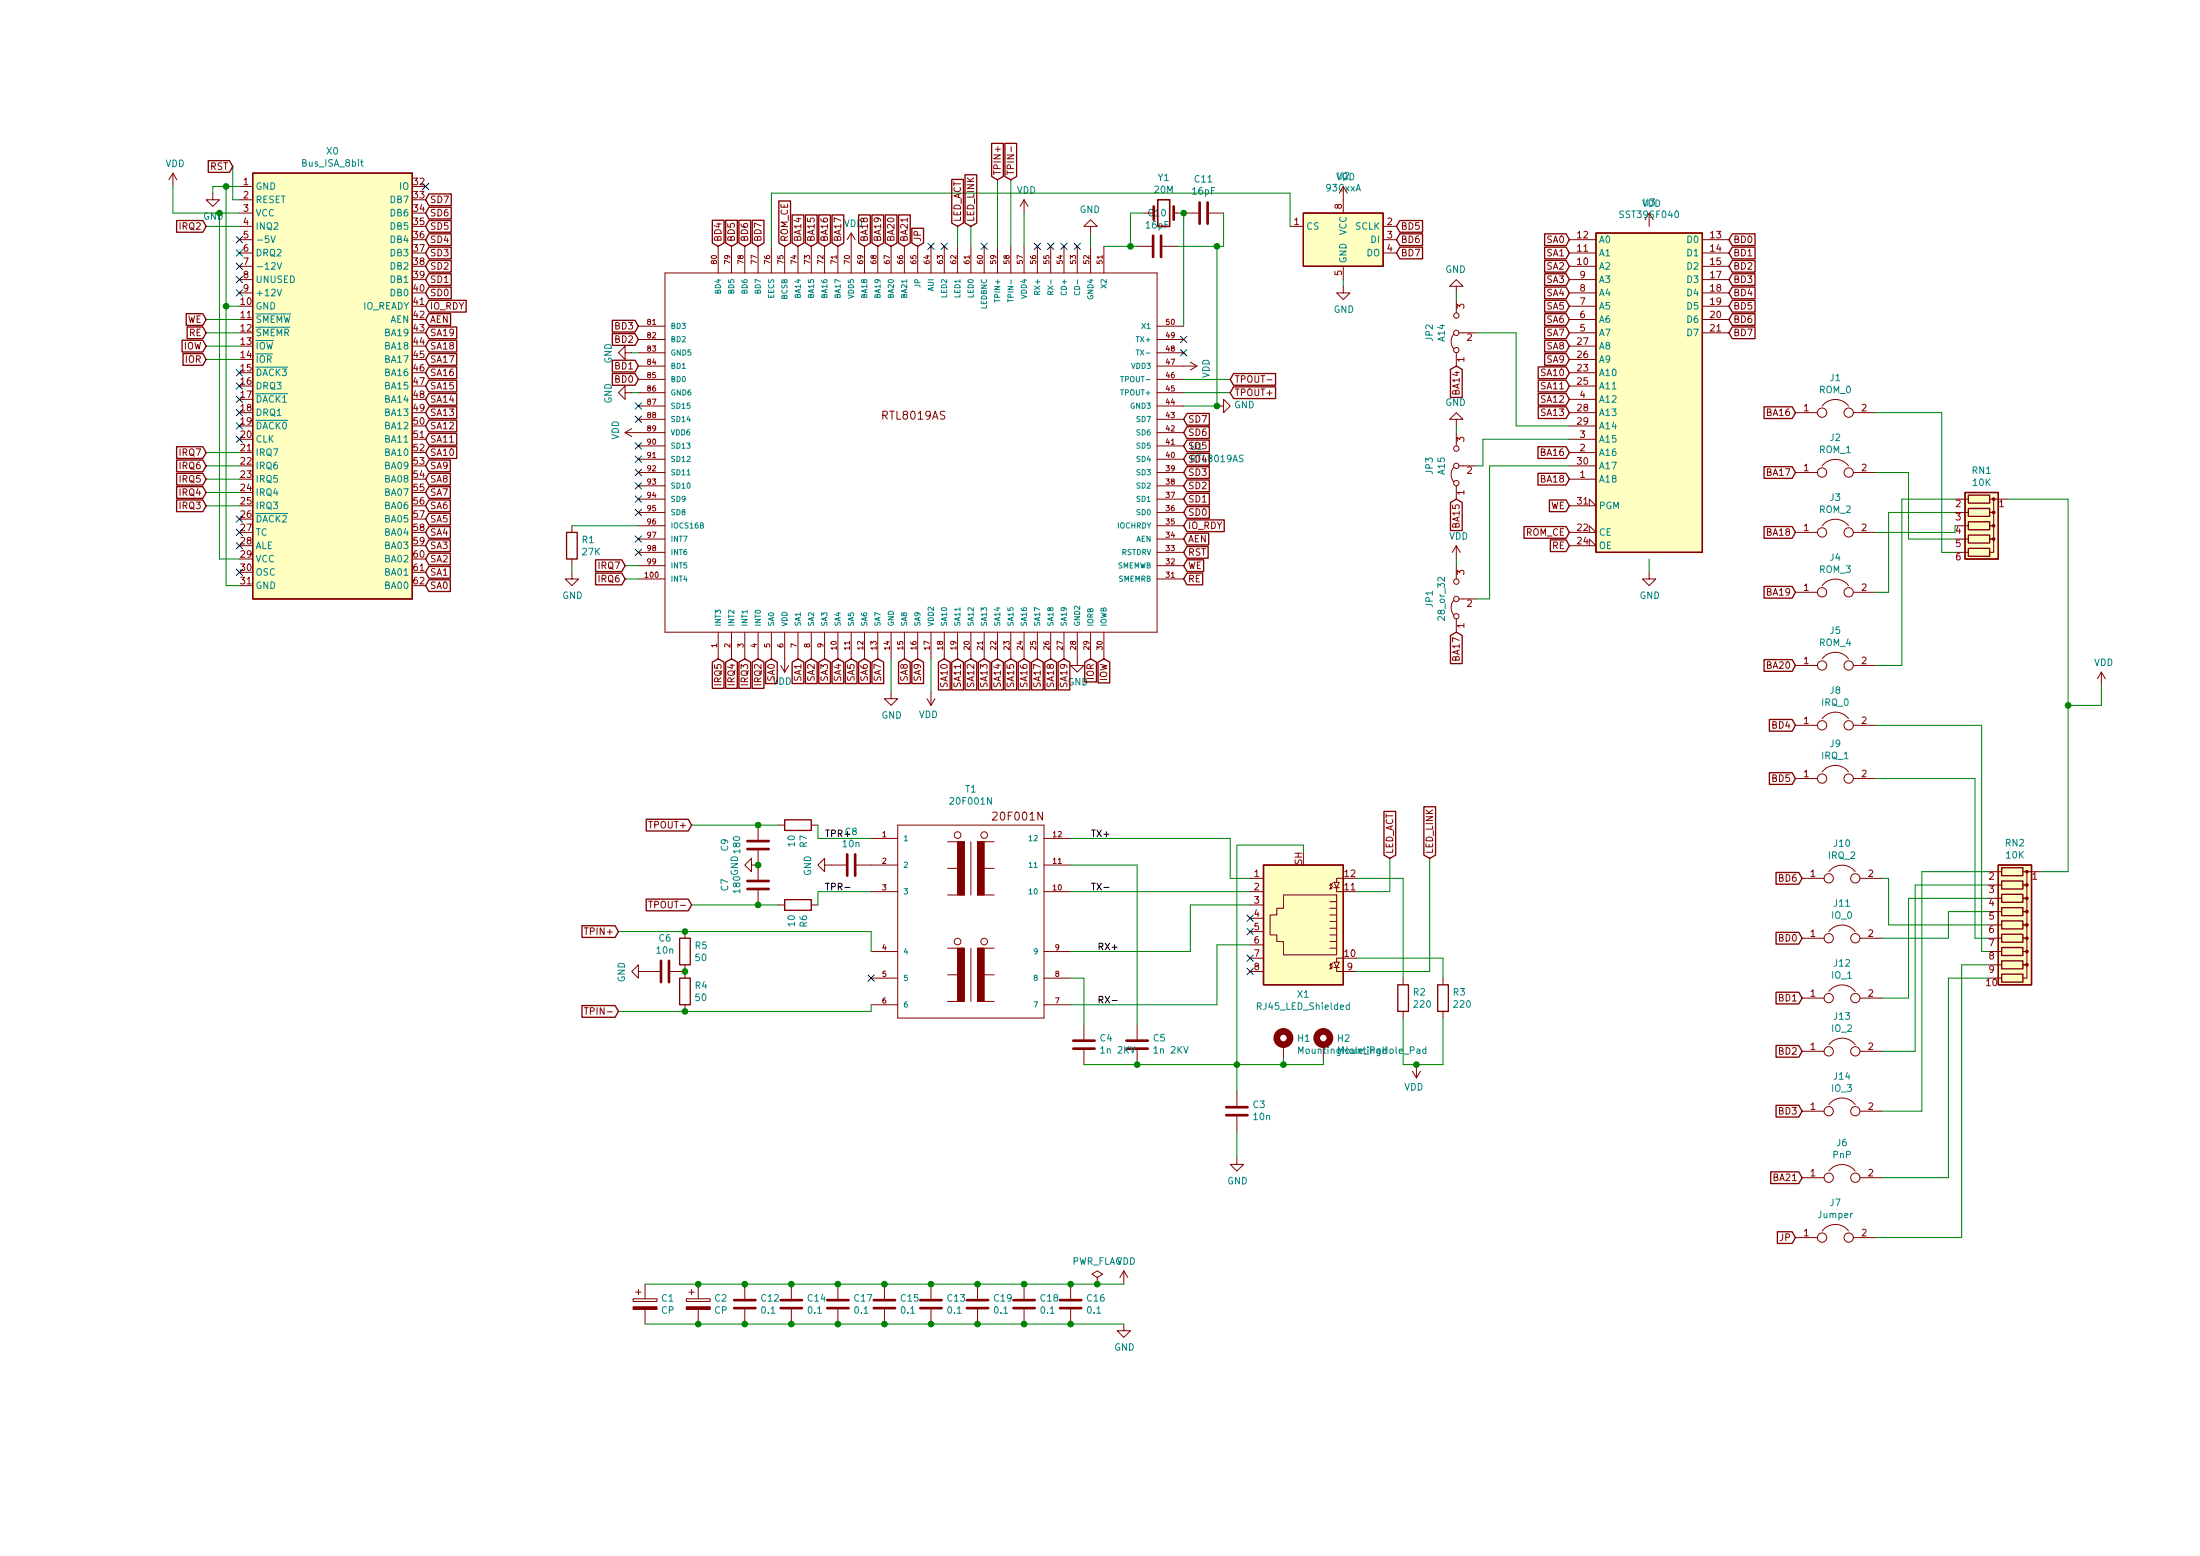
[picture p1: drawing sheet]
EESchema Schematic File Version 4
LIBS:RTL8019-cache
EELAYER 30 0
EELAYER END
$Descr A3 16535 11693
encoding utf-8
Sheet 1 1
Title ""
Date ""
Rev ""
Comp ""
Comment1 ""
Comment2 ""
Comment3 ""
Comment4 ""
$EndDescr
$Comp
L Memory_Flash:SST39SF040 U3
U 1 1
P 12400 3000
F 0 "U3" H 12400 4481 50  0000 C CNN
F 1 "SST39SF040" H 12400 4390 50  0000 C CNN
F 2 "Package_DIP:DIP-32_W15.24mm_Socket" H 12400 3300 50  0001 C CNN
F 3 "http://ww1.microchip.com/downloads/en/DeviceDoc/25022B.pdf" H 12400 3300 50  0001 C CNN
	1    12400 3000
	1    0    0    -1  
$EndComp
$Comp
L rtl8019as:RTL8019AS U1
U 1 1
P 6800 3450
F 0 "U1" H 8944 3546 50  0000 L CNN
F 1 "RTL8019AS" H 8944 3455 50  0000 L CNN
F 2 "Package_QFP:PQFP-100_14x20mm_P0.65mm" H 6800 3450 50  0001 C CNN
F 3 "" H 6800 3450 50  0001 C CNN
	1    6800 3450
	1    0    0    -1  
$EndComp
$Comp
L power:VDD #PWR0101
U 1 1
P 1300 1400
F 0 "#PWR0101" H 1300 1250 50  0001 C CNN
F 1 "VDD" H 1317 1573 50  0000 C CNN
F 2 "" H 1300 1400 50  0001 C CNN
F 3 "" H 1300 1400 50  0001 C CNN
	1    1300 1400
	1    0    0    -1  
$EndComp
Wire Wire Line
	1300 1400 1300 1600
Wire Wire Line
	1300 1600 1650 1600
$Comp
L power:GND #PWR0102
U 1 1
P 1600 1450
F 0 "#PWR0102" H 1600 1200 50  0001 C CNN
F 1 "GND" H 1605 1277 50  0000 C CNN
F 2 "" H 1600 1450 50  0001 C CNN
F 3 "" H 1600 1450 50  0001 C CNN
	1    1600 1450
	1    0    0    -1  
$EndComp
Text GLabel 3200 4300 2    50   Input ~ 0
SA1
Text GLabel 3200 4400 2    50   Input ~ 0
SA0
Text GLabel 3200 4200 2    50   Input ~ 0
SA2
Text GLabel 3200 4100 2    50   Input ~ 0
SA3
Text GLabel 3200 4000 2    50   Input ~ 0
SA4
Text GLabel 3200 3900 2    50   Input ~ 0
SA5
Text GLabel 3200 3800 2    50   Input ~ 0
SA6
Text GLabel 3200 3700 2    50   Input ~ 0
SA7
Text GLabel 3200 3600 2    50   Input ~ 0
SA8
Text GLabel 3200 3500 2    50   Input ~ 0
SA9
Text GLabel 3200 3400 2    50   Input ~ 0
SA10
Text GLabel 3200 3300 2    50   Input ~ 0
SA11
Text GLabel 3200 3200 2    50   Input ~ 0
SA12
Text GLabel 3200 3100 2    50   Input ~ 0
SA13
Text GLabel 3200 3000 2    50   Input ~ 0
SA14
Text GLabel 3200 2900 2    50   Input ~ 0
SA15
Text GLabel 3200 2800 2    50   Input ~ 0
SA16
Text GLabel 3200 2700 2    50   Input ~ 0
SA17
Text GLabel 3200 2600 2    50   Input ~ 0
SA18
Text GLabel 3200 2500 2    50   Input ~ 0
SA19
Text GLabel 5800 4950 3    50   Input ~ 0
SA0
Text GLabel 6800 4950 3    50   Input ~ 0
SA8
Text GLabel 6900 4950 3    50   Input ~ 0
SA9
Text GLabel 7100 4950 3    50   Input ~ 0
SA10
Text GLabel 7200 4950 3    50   Input ~ 0
SA11
Text GLabel 7300 4950 3    50   Input ~ 0
SA12
Text GLabel 7400 4950 3    50   Input ~ 0
SA13
Text GLabel 7500 4950 3    50   Input ~ 0
SA14
Text GLabel 7600 4950 3    50   Input ~ 0
SA15
Text GLabel 7700 4950 3    50   Input ~ 0
SA16
Text GLabel 7800 4950 3    50   Input ~ 0
SA17
Text GLabel 7900 4950 3    50   Input ~ 0
SA18
Text GLabel 8000 4950 3    50   Input ~ 0
SA19
Text GLabel 6600 4950 3    50   Input ~ 0
SA7
Text GLabel 6500 4950 3    50   Input ~ 0
SA6
Text GLabel 6400 4950 3    50   Input ~ 0
SA5
Text GLabel 6300 4950 3    50   Input ~ 0
SA4
Text GLabel 6200 4950 3    50   Input ~ 0
SA3
Text GLabel 6100 4950 3    50   Input ~ 0
SA2
Text GLabel 6000 4950 3    50   Input ~ 0
SA1
$Comp
L power:GND #PWR0103
U 1 1
P 6700 5200
F 0 "#PWR0103" H 6700 4950 50  0001 C CNN
F 1 "GND" H 6705 5027 50  0000 C CNN
F 2 "" H 6700 5200 50  0001 C CNN
F 3 "" H 6700 5200 50  0001 C CNN
	1    6700 5200
	1    0    0    -1  
$EndComp
$Comp
L power:VDD #PWR0104
U 1 1
P 7000 5200
F 0 "#PWR0104" H 7000 5050 50  0001 C CNN
F 1 "VDD" H 7018 5373 50  0000 C CNN
F 2 "" H 7000 5200 50  0001 C CNN
F 3 "" H 7000 5200 50  0001 C CNN
	1    7000 5200
	-1   0    0    1   
$EndComp
Text GLabel 11800 1900 0    50   Input ~ 0
SA1
Text GLabel 11800 1800 0    50   Input ~ 0
SA0
Text GLabel 11800 2000 0    50   Input ~ 0
SA2
Text GLabel 11800 2100 0    50   Input ~ 0
SA3
Text GLabel 11800 2200 0    50   Input ~ 0
SA4
Text GLabel 11800 2300 0    50   Input ~ 0
SA5
Text GLabel 11800 2400 0    50   Input ~ 0
SA6
Text GLabel 11800 2500 0    50   Input ~ 0
SA7
Text GLabel 11800 2600 0    50   Input ~ 0
SA8
Text GLabel 11800 2700 0    50   Input ~ 0
SA9
Text GLabel 11800 2800 0    50   Input ~ 0
SA10
Text GLabel 11800 2900 0    50   Input ~ 0
SA11
Text GLabel 11800 3000 0    50   Input ~ 0
SA12
Text GLabel 11800 3100 0    50   Input ~ 0
SA13
Text GLabel 10950 2750 3    50   Input ~ 0
BA14
Text GLabel 10950 3750 3    50   Input ~ 0
BA15
Text GLabel 10950 4750 3    50   Input ~ 0
BA17
Text GLabel 11800 3400 0    50   Input ~ 0
BA16
Text GLabel 11800 3600 0    50   Input ~ 0
BA18
Text GLabel 6000 1850 1    50   Input ~ 0
BA14
Text GLabel 6100 1850 1    50   Input ~ 0
BA15
Text GLabel 6300 1850 1    50   Input ~ 0
BA17
Text GLabel 6200 1850 1    50   Input ~ 0
BA16
Text GLabel 6500 1850 1    50   Input ~ 0
BA18
Text GLabel 13000 1800 2    50   Input ~ 0
BD0
Text GLabel 13000 1900 2    50   Input ~ 0
BD1
Text GLabel 13000 2000 2    50   Input ~ 0
BD2
Text GLabel 13000 2100 2    50   Input ~ 0
BD3
Text GLabel 13000 2200 2    50   Input ~ 0
BD4
Text GLabel 13000 2300 2    50   Input ~ 0
BD5
Text GLabel 13000 2400 2    50   Input ~ 0
BD6
Text GLabel 13000 2500 2    50   Input ~ 0
BD7
Text GLabel 1550 2400 0    50   Input ~ 0
WE
Text GLabel 1550 2500 0    50   Input ~ 0
RE
Text GLabel 3200 2200 2    50   Input ~ 0
SD0
Text GLabel 3200 2100 2    50   Input ~ 0
SD1
Text GLabel 3200 2000 2    50   Input ~ 0
SD2
Text GLabel 3200 1900 2    50   Input ~ 0
SD3
Text GLabel 3200 1800 2    50   Input ~ 0
SD4
Text GLabel 3200 1700 2    50   Input ~ 0
SD5
Text GLabel 3200 1600 2    50   Input ~ 0
SD6
Text GLabel 3200 1500 2    50   Input ~ 0
SD7
Text GLabel 8900 3850 2    50   Input ~ 0
SD0
Text GLabel 8900 3750 2    50   Input ~ 0
SD1
Text GLabel 8900 3650 2    50   Input ~ 0
SD2
Text GLabel 8900 3550 2    50   Input ~ 0
SD3
Text GLabel 8900 3450 2    50   Input ~ 0
SD4
Text GLabel 8900 3350 2    50   Input ~ 0
SD5
Text GLabel 8900 3250 2    50   Input ~ 0
SD6
Text GLabel 8900 3150 2    50   Input ~ 0
SD7
Text GLabel 3200 2400 2    50   Input ~ 0
AEN
Text GLabel 3200 2300 2    50   Input ~ 0
IO_RDY
Text GLabel 8900 4050 2    50   Input ~ 0
AEN
Text GLabel 8900 3950 2    50   Input ~ 0
IO_RDY
Text GLabel 11800 3800 0    50   Input ~ 0
WE
Text GLabel 11800 4100 0    50   Input ~ 0
RE
Text GLabel 8900 4250 2    50   Input ~ 0
WE
Text GLabel 8900 4350 2    50   Input ~ 0
RE
Text GLabel 11800 4000 0    50   Input ~ 0
ROM_CE
Text GLabel 5900 1850 1    50   Input ~ 0
ROM_CE
Wire Wire Line
	5800 1850 5800 1450
Wire Wire Line
	6700 4950 6700 5200
Wire Wire Line
	7000 4950 7000 5200
$Comp
L power:GND #PWR0105
U 1 1
P 10100 2150
F 0 "#PWR0105" H 10100 1900 50  0001 C CNN
F 1 "GND" H 10105 1977 50  0000 C CNN
F 2 "" H 10100 2150 50  0001 C CNN
F 3 "" H 10100 2150 50  0001 C CNN
	1    10100 2150
	1    0    0    -1  
$EndComp
$Comp
L power:GND #PWR0106
U 1 1
P 9150 3050
F 0 "#PWR0106" H 9150 2800 50  0001 C CNN
F 1 "GND" V 9155 2922 50  0000 R CNN
F 2 "" H 9150 3050 50  0001 C CNN
F 3 "" H 9150 3050 50  0001 C CNN
	1    9150 3050
	0    -1   -1   0   
$EndComp
$Comp
L power:GND #PWR0107
U 1 1
P 4750 2650
F 0 "#PWR0107" H 4750 2400 50  0001 C CNN
F 1 "GND" H 4755 2477 50  0000 C CNN
F 2 "" H 4750 2650 50  0001 C CNN
F 3 "" H 4750 2650 50  0001 C CNN
	1    4750 2650
	0    1    1    0   
$EndComp
$Comp
L power:GND #PWR0108
U 1 1
P 4750 2950
F 0 "#PWR0108" H 4750 2700 50  0001 C CNN
F 1 "GND" H 4755 2777 50  0000 C CNN
F 2 "" H 4750 2950 50  0001 C CNN
F 3 "" H 4750 2950 50  0001 C CNN
	1    4750 2950
	0    1    1    0   
$EndComp
$Comp
L power:GND #PWR0109
U 1 1
P 8100 4950
F 0 "#PWR0109" H 8100 4700 50  0001 C CNN
F 1 "GND" H 8105 4777 50  0000 C CNN
F 2 "" H 8100 4950 50  0001 C CNN
F 3 "" H 8100 4950 50  0001 C CNN
	1    8100 4950
	1    0    0    -1  
$EndComp
$Comp
L power:VDD #PWR0110
U 1 1
P 5900 4950
F 0 "#PWR0110" H 5900 4800 50  0001 C CNN
F 1 "VDD" H 5918 5123 50  0000 C CNN
F 2 "" H 5900 4950 50  0001 C CNN
F 3 "" H 5900 4950 50  0001 C CNN
	1    5900 4950
	-1   0    0    1   
$EndComp
$Comp
L power:VDD #PWR0111
U 1 1
P 8900 2750
F 0 "#PWR0111" H 8900 2600 50  0001 C CNN
F 1 "VDD" H 8918 2923 50  0000 C CNN
F 2 "" H 8900 2750 50  0001 C CNN
F 3 "" H 8900 2750 50  0001 C CNN
	1    8900 2750
	0    1    1    0   
$EndComp
$Comp
L power:VDD #PWR0112
U 1 1
P 7700 1600
F 0 "#PWR0112" H 7700 1450 50  0001 C CNN
F 1 "VDD" H 7718 1773 50  0000 C CNN
F 2 "" H 7700 1600 50  0001 C CNN
F 3 "" H 7700 1600 50  0001 C CNN
	1    7700 1600
	1    0    0    -1  
$EndComp
$Comp
L power:VDD #PWR0113
U 1 1
P 6400 1850
F 0 "#PWR0113" H 6400 1700 50  0001 C CNN
F 1 "VDD" H 6418 2023 50  0000 C CNN
F 2 "" H 6400 1850 50  0001 C CNN
F 3 "" H 6400 1850 50  0001 C CNN
	1    6400 1850
	1    0    0    -1  
$EndComp
$Comp
L power:VDD #PWR0114
U 1 1
P 4800 3250
F 0 "#PWR0114" H 4800 3100 50  0001 C CNN
F 1 "VDD" H 4818 3423 50  0000 C CNN
F 2 "" H 4800 3250 50  0001 C CNN
F 3 "" H 4800 3250 50  0001 C CNN
	1    4800 3250
	0    -1   -1   0   
$EndComp
$Comp
L power:VDD #PWR0115
U 1 1
P 12400 1700
F 0 "#PWR0115" H 12400 1550 50  0001 C CNN
F 1 "VDD" H 12418 1873 50  0000 C CNN
F 2 "" H 12400 1700 50  0001 C CNN
F 3 "" H 12400 1700 50  0001 C CNN
	1    12400 1700
	1    0    0    -1  
$EndComp
$Comp
L power:GND #PWR0116
U 1 1
P 12400 4300
F 0 "#PWR0116" H 12400 4050 50  0001 C CNN
F 1 "GND" H 12405 4127 50  0000 C CNN
F 2 "" H 12400 4300 50  0001 C CNN
F 3 "" H 12400 4300 50  0001 C CNN
	1    12400 4300
	1    0    0    -1  
$EndComp
Text GLabel 5400 1850 1    50   Input ~ 0
BD4
Text GLabel 5500 1850 1    50   Input ~ 0
BD5
Text GLabel 5600 1850 1    50   Input ~ 0
BD6
Text GLabel 5700 1850 1    50   Input ~ 0
BD7
Text GLabel 4800 2550 0    50   Input ~ 0
BD2
Text GLabel 4800 2450 0    50   Input ~ 0
BD3
Text GLabel 4800 2850 0    50   Input ~ 0
BD0
Text GLabel 4800 2750 0    50   Input ~ 0
BD1
Text GLabel 10500 1700 2    50   Input ~ 0
BD5
Text GLabel 10500 1800 2    50   Input ~ 0
BD6
Text GLabel 10500 1900 2    50   Input ~ 0
BD7
$Comp
L Device:R R1
U 1 1
P 4300 4100
F 0 "R1" H 4370 4146 50  0000 L CNN
F 1 "27K" H 4370 4055 50  0000 L CNN
F 2 "Resistor_SMD:R_0805_2012Metric" V 4230 4100 50  0001 C CNN
F 3 "~" H 4300 4100 50  0001 C CNN
	1    4300 4100
	1    0    0    -1  
$EndComp
$Comp
L power:GND #PWR0117
U 1 1
P 4300 4300
F 0 "#PWR0117" H 4300 4050 50  0001 C CNN
F 1 "GND" H 4305 4127 50  0000 C CNN
F 2 "" H 4300 4300 50  0001 C CNN
F 3 "" H 4300 4300 50  0001 C CNN
	1    4300 4300
	1    0    0    -1  
$EndComp
Wire Wire Line
	4300 3950 4800 3950
Text GLabel 1550 2600 0    50   Input ~ 0
IOW
Text GLabel 1550 2700 0    50   Input ~ 0
IOR
Text GLabel 8300 4950 3    50   Input ~ 0
IOW
Text GLabel 8200 4950 3    50   Input ~ 0
IOR
Text GLabel 1750 1250 0    50   Input ~ 0
RST
Wire Wire Line
	1750 1500 1750 1250
Text GLabel 8900 4150 2    50   Input ~ 0
RST
Wire Wire Line
	9700 1450 9700 1700
Wire Wire Line
	5800 1450 9700 1450
Wire Wire Line
	7700 1600 7700 1850
NoConn ~ 8900 2550
NoConn ~ 8900 2650
$Comp
L Memory_EEPROM:93CxxA U2
U 1 1
P 10100 1800
F 0 "U2" H 10100 2281 50  0000 C CNN
F 1 "93CxxA" H 10100 2190 50  0000 C CNN
F 2 "Package_SO:SOIC-8_3.9x4.9mm_P1.27mm" H 10100 1800 50  0001 C CNN
F 3 "http://ww1.microchip.com/downloads/en/DeviceDoc/20001749K.pdf" H 10100 1800 50  0001 C CNN
	1    10100 1800
	1    0    0    -1  
$EndComp
$Comp
L power:VDD #PWR0118
U 1 1
P 10100 1500
F 0 "#PWR0118" H 10100 1350 50  0001 C CNN
F 1 "VDD" H 10118 1673 50  0000 C CNN
F 2 "" H 10100 1500 50  0001 C CNN
F 3 "" H 10100 1500 50  0001 C CNN
	1    10100 1500
	1    0    0    -1  
$EndComp
$Comp
L Device:Crystal Y1
U 1 1
P 8750 1600
F 0 "Y1" H 8750 1868 50  0000 C CNN
F 1 "20M" H 8750 1777 50  0000 C CNN
F 2 "Crystal:Crystal_HC49-U_Vertical" H 8750 1600 50  0001 C CNN
F 3 "~" H 8750 1600 50  0001 C CNN
	1    8750 1600
	1    0    0    -1  
$EndComp
$Comp
L power:GND #PWR0119
U 1 1
P 8200 1750
F 0 "#PWR0119" H 8200 1500 50  0001 C CNN
F 1 "GND" H 8205 1577 50  0000 C CNN
F 2 "" H 8200 1750 50  0001 C CNN
F 3 "" H 8200 1750 50  0001 C CNN
	1    8200 1750
	-1   0    0    1   
$EndComp
$Comp
L Device:C C11
U 1 1
P 9050 1600
F 0 "C11" V 9302 1600 50  0000 C CNN
F 1 "16pF" V 9211 1600 50  0000 C CNN
F 2 "Capacitor_SMD:C_0805_2012Metric" H 9088 1450 50  0001 C CNN
F 3 "~" H 9050 1600 50  0001 C CNN
	1    9050 1600
	0    -1   -1   0   
$EndComp
Wire Wire Line
	8900 1600 8900 2450
Wire Wire Line
	8600 1600 8500 1600
Wire Wire Line
	8500 1600 8500 1850
Connection ~ 8900 1600
Wire Wire Line
	9200 1850 9200 1600
Wire Wire Line
	9150 3050 8900 3050
Wire Wire Line
	9150 3050 9150 1850
Connection ~ 9150 3050
Wire Wire Line
	9150 1850 9200 1850
$Comp
L Device:C C10
U 1 1
P 8700 1850
F 0 "C10" V 8448 1850 50  0000 C CNN
F 1 "16pF" V 8539 1850 50  0000 C CNN
F 2 "Capacitor_SMD:C_0805_2012Metric" H 8738 1700 50  0001 C CNN
F 3 "~" H 8700 1850 50  0001 C CNN
	1    8700 1850
	0    1    1    0   
$EndComp
Wire Wire Line
	1550 2400 1800 2400
Wire Wire Line
	1800 2500 1550 2500
Wire Wire Line
	1800 2600 1550 2600
Wire Wire Line
	1800 2700 1550 2700
Wire Wire Line
	1700 1400 1800 1400
Wire Wire Line
	1750 1500 1800 1500
Wire Wire Line
	1650 1600 1800 1600
Connection ~ 1650 1600
Wire Wire Line
	1650 4200 1800 4200
Wire Wire Line
	1650 4200 1650 1600
Wire Wire Line
	1800 2300 1700 2300
Connection ~ 1700 2300
Wire Wire Line
	1700 2300 1700 1400
Text GLabel 1550 1700 0    50   Input ~ 0
IRQ2
Text GLabel 1550 3800 0    50   Input ~ 0
IRQ3
Text GLabel 1550 3700 0    50   Input ~ 0
IRQ4
Text GLabel 1550 3600 0    50   Input ~ 0
IRQ5
Wire Wire Line
	1550 3800 1800 3800
Wire Wire Line
	1550 3700 1800 3700
Wire Wire Line
	1550 3600 1800 3600
Wire Wire Line
	1550 1700 1800 1700
Text GLabel 5700 4950 3    50   Input ~ 0
IRQ2
Text GLabel 5600 4950 3    50   Input ~ 0
IRQ3
Text GLabel 5500 4950 3    50   Input ~ 0
IRQ4
Text GLabel 5400 4950 3    50   Input ~ 0
IRQ5
Text GLabel 6600 1850 1    50   Input ~ 0
BA19
Text GLabel 6700 1850 1    50   Input ~ 0
BA20
Text GLabel 6800 1850 1    50   Input ~ 0
BA21
Text GLabel 7500 1350 1    50   Input ~ 0
TPIN+
Text GLabel 7600 1350 1    50   Input ~ 0
TPIN-
Text GLabel 9250 2850 2    50   Input ~ 0
TPOUT-
Text GLabel 9250 2950 2    50   Input ~ 0
TPOUT+
Wire Wire Line
	8900 2850 9250 2850
Wire Wire Line
	8900 2950 9250 2950
Wire Wire Line
	7500 1350 7500 1850
Wire Wire Line
	7600 1350 7600 1850
$Comp
L Jumper:Jumper_3_Bridged12 JP2
U 1 1
P 10950 2500
F 0 "JP2" H 10950 2704 50  0000 C CNN
F 1 "A14" H 10950 2613 50  0000 C CNN
F 2 "Connector_PinHeader_2.54mm:PinHeader_1x03_P2.54mm_Vertical" H 10950 2500 50  0001 C CNN
F 3 "~" H 10950 2500 50  0001 C CNN
	1    10950 2500
	0    -1   -1   0   
$EndComp
$Comp
L Jumper:Jumper_3_Bridged12 JP1
U 1 1
P 10950 4500
F 0 "JP1" H 10950 4704 50  0000 C CNN
F 1 "28_or_32" H 10950 4613 50  0000 C CNN
F 2 "Connector_PinHeader_2.54mm:PinHeader_1x03_P2.54mm_Vertical" H 10950 4500 50  0001 C CNN
F 3 "~" H 10950 4500 50  0001 C CNN
	1    10950 4500
	0    -1   -1   0   
$EndComp
Wire Wire Line
	11800 3500 11200 3500
Wire Wire Line
	11200 3500 11200 4500
Wire Wire Line
	11200 4500 11100 4500
$Comp
L power:GND #PWR0120
U 1 1
P 10950 2200
F 0 "#PWR0120" H 10950 1950 50  0001 C CNN
F 1 "GND" H 10955 2027 50  0000 C CNN
F 2 "" H 10950 2200 50  0001 C CNN
F 3 "" H 10950 2200 50  0001 C CNN
	1    10950 2200
	-1   0    0    1   
$EndComp
$Comp
L power:GND #PWR0121
U 1 1
P 10950 3200
F 0 "#PWR0121" H 10950 2950 50  0001 C CNN
F 1 "GND" H 10955 3027 50  0000 C CNN
F 2 "" H 10950 3200 50  0001 C CNN
F 3 "" H 10950 3200 50  0001 C CNN
	1    10950 3200
	-1   0    0    1   
$EndComp
$Comp
L power:VDD #PWR0122
U 1 1
P 10950 4200
F 0 "#PWR0122" H 10950 4050 50  0001 C CNN
F 1 "VDD" H 10968 4373 50  0000 C CNN
F 2 "" H 10950 4200 50  0001 C CNN
F 3 "" H 10950 4200 50  0001 C CNN
	1    10950 4200
	1    0    0    -1  
$EndComp
$Comp
L Jumper:Jumper_3_Bridged12 JP3
U 1 1
P 10950 3500
F 0 "JP3" H 10950 3704 50  0000 C CNN
F 1 "A15" H 10950 3613 50  0000 C CNN
F 2 "Connector_PinHeader_2.54mm:PinHeader_1x03_P2.54mm_Vertical" H 10950 3500 50  0001 C CNN
F 3 "~" H 10950 3500 50  0001 C CNN
	1    10950 3500
	0    -1   -1   0   
$EndComp
$Comp
L Device:Jumper J8
U 1 1
P 13800 5450
F 0 "J8" H 13800 5714 50  0000 C CNN
F 1 "IRQ_0" H 13800 5623 50  0000 C CNN
F 2 "Connector_PinHeader_2.54mm:PinHeader_1x02_P2.54mm_Vertical" H 13800 5450 50  0001 C CNN
F 3 "~" H 13800 5450 50  0001 C CNN
	1    13800 5450
	1    0    0    -1  
$EndComp
$Comp
L Device:Jumper J9
U 1 1
P 13800 5850
F 0 "J9" H 13800 6114 50  0000 C CNN
F 1 "IRQ_1" H 13800 6023 50  0000 C CNN
F 2 "Connector_PinHeader_2.54mm:PinHeader_1x02_P2.54mm_Vertical" H 13800 5850 50  0001 C CNN
F 3 "~" H 13800 5850 50  0001 C CNN
	1    13800 5850
	1    0    0    -1  
$EndComp
$Comp
L Device:Jumper J10
U 1 1
P 13850 6600
F 0 "J10" H 13850 6864 50  0000 C CNN
F 1 "IRQ_2" H 13850 6773 50  0000 C CNN
F 2 "Connector_PinHeader_2.54mm:PinHeader_1x02_P2.54mm_Vertical" H 13850 6600 50  0001 C CNN
F 3 "~" H 13850 6600 50  0001 C CNN
	1    13850 6600
	1    0    0    -1  
$EndComp
$Comp
L Device:Jumper J1
U 1 1
P 13800 3100
F 0 "J1" H 13800 3364 50  0000 C CNN
F 1 "ROM_0" H 13800 3273 50  0000 C CNN
F 2 "Connector_PinHeader_2.54mm:PinHeader_1x02_P2.54mm_Vertical" H 13800 3100 50  0001 C CNN
F 3 "~" H 13800 3100 50  0001 C CNN
	1    13800 3100
	1    0    0    -1  
$EndComp
$Comp
L Device:Jumper J2
U 1 1
P 13800 3550
F 0 "J2" H 13800 3814 50  0000 C CNN
F 1 "ROM_1" H 13800 3723 50  0000 C CNN
F 2 "Connector_PinHeader_2.54mm:PinHeader_1x02_P2.54mm_Vertical" H 13800 3550 50  0001 C CNN
F 3 "~" H 13800 3550 50  0001 C CNN
	1    13800 3550
	1    0    0    -1  
$EndComp
$Comp
L Device:Jumper J3
U 1 1
P 13800 4000
F 0 "J3" H 13800 4264 50  0000 C CNN
F 1 "ROM_2" H 13800 4173 50  0000 C CNN
F 2 "Connector_PinHeader_2.54mm:PinHeader_1x02_P2.54mm_Vertical" H 13800 4000 50  0001 C CNN
F 3 "~" H 13800 4000 50  0001 C CNN
	1    13800 4000
	1    0    0    -1  
$EndComp
$Comp
L Device:Jumper J4
U 1 1
P 13800 4450
F 0 "J4" H 13800 4714 50  0000 C CNN
F 1 "ROM_3" H 13800 4623 50  0000 C CNN
F 2 "Connector_PinHeader_2.54mm:PinHeader_1x02_P2.54mm_Vertical" H 13800 4450 50  0001 C CNN
F 3 "~" H 13800 4450 50  0001 C CNN
	1    13800 4450
	1    0    0    -1  
$EndComp
$Comp
L Device:Jumper J5
U 1 1
P 13800 5000
F 0 "J5" H 13800 5264 50  0000 C CNN
F 1 "ROM_4" H 13800 5173 50  0000 C CNN
F 2 "Connector_PinHeader_2.54mm:PinHeader_1x02_P2.54mm_Vertical" H 13800 5000 50  0001 C CNN
F 3 "~" H 13800 5000 50  0001 C CNN
	1    13800 5000
	1    0    0    -1  
$EndComp
Text GLabel 13500 5450 0    50   Input ~ 0
BD4
Text GLabel 13500 5850 0    50   Input ~ 0
BD5
Text GLabel 13500 3550 0    50   Input ~ 0
BA17
Text GLabel 13500 3100 0    50   Input ~ 0
BA16
Text GLabel 13500 4000 0    50   Input ~ 0
BA18
Text GLabel 13500 4450 0    50   Input ~ 0
BA19
Text GLabel 13500 5000 0    50   Input ~ 0
BA20
Text GLabel 13550 8850 0    50   Input ~ 0
BA21
$Comp
L Device:Jumper J6
U 1 1
P 13850 8850
F 0 "J6" H 13850 9114 50  0000 C CNN
F 1 "PnP" H 13850 9023 50  0000 C CNN
F 2 "Connector_PinHeader_2.54mm:PinHeader_1x02_P2.54mm_Vertical" H 13850 8850 50  0001 C CNN
F 3 "~" H 13850 8850 50  0001 C CNN
	1    13850 8850
	1    0    0    -1  
$EndComp
NoConn ~ 1800 4300
NoConn ~ 1800 4100
NoConn ~ 1800 4000
NoConn ~ 1800 3900
NoConn ~ 1800 3300
NoConn ~ 1800 3200
NoConn ~ 1800 3100
NoConn ~ 1800 3000
NoConn ~ 1800 2900
NoConn ~ 1800 2800
NoConn ~ 1800 2200
NoConn ~ 1800 2100
NoConn ~ 1800 2000
NoConn ~ 1800 1900
NoConn ~ 1800 1800
Text GLabel 6900 1850 1    50   Input ~ 0
JP
Text GLabel 13500 9300 0    50   Input ~ 0
JP
$Comp
L Device:Jumper J7
U 1 1
P 13800 9300
F 0 "J7" H 13800 9564 50  0000 C CNN
F 1 "Jumper" H 13800 9473 50  0000 C CNN
F 2 "Connector_PinHeader_2.54mm:PinHeader_1x02_P2.54mm_Vertical" H 13800 9300 50  0001 C CNN
F 3 "~" H 13800 9300 50  0001 C CNN
	1    13800 9300
	1    0    0    -1  
$EndComp
$Comp
L Device:R_Network09 RN2
U 1 1
P 15150 6950
F 0 "RN2" V 14533 6950 50  0000 C CNN
F 1 "10K" V 14624 6950 50  0000 C CNN
F 2 "Resistor_THT:R_Array_SIP10" V 15725 6950 50  0001 C CNN
F 3 "http://www.vishay.com/docs/31509/csc.pdf" H 15150 6950 50  0001 C CNN
	1    15150 6950
	0    1    1    0   
$EndComp
$Comp
L Device:R_Network05 RN1
U 1 1
P 14900 3950
F 0 "RN1" V 14483 3950 50  0000 C CNN
F 1 "10K" V 14574 3950 50  0000 C CNN
F 2 "Resistor_THT:R_Array_SIP6" V 15275 3950 50  0001 C CNN
F 3 "http://www.vishay.com/docs/31509/csc.pdf" H 14900 3950 50  0001 C CNN
	1    14900 3950
	0    1    1    0   
$EndComp
Text GLabel 13550 7500 0    50   Input ~ 0
BD1
Text GLabel 13550 7050 0    50   Input ~ 0
BD0
$Comp
L Device:Jumper J12
U 1 1
P 13850 7500
F 0 "J12" H 13850 7764 50  0000 C CNN
F 1 "IO_1" H 13850 7673 50  0000 C CNN
F 2 "Connector_PinHeader_2.54mm:PinHeader_1x02_P2.54mm_Vertical" H 13850 7500 50  0001 C CNN
F 3 "~" H 13850 7500 50  0001 C CNN
	1    13850 7500
	1    0    0    -1  
$EndComp
$Comp
L Device:Jumper J11
U 1 1
P 13850 7050
F 0 "J11" H 13850 7314 50  0000 C CNN
F 1 "IO_0" H 13850 7223 50  0000 C CNN
F 2 "Connector_PinHeader_2.54mm:PinHeader_1x02_P2.54mm_Vertical" H 13850 7050 50  0001 C CNN
F 3 "~" H 13850 7050 50  0001 C CNN
	1    13850 7050
	1    0    0    -1  
$EndComp
Text GLabel 13550 7900 0    50   Input ~ 0
BD2
$Comp
L Device:Jumper J13
U 1 1
P 13850 7900
F 0 "J13" H 13850 8164 50  0000 C CNN
F 1 "IO_2" H 13850 8073 50  0000 C CNN
F 2 "Connector_PinHeader_2.54mm:PinHeader_1x02_P2.54mm_Vertical" H 13850 7900 50  0001 C CNN
F 3 "~" H 13850 7900 50  0001 C CNN
	1    13850 7900
	1    0    0    -1  
$EndComp
Text GLabel 13550 8350 0    50   Input ~ 0
BD3
$Comp
L Device:Jumper J14
U 1 1
P 13850 8350
F 0 "J14" H 13850 8614 50  0000 C CNN
F 1 "IO_3" H 13850 8523 50  0000 C CNN
F 2 "Connector_PinHeader_2.54mm:PinHeader_1x02_P2.54mm_Vertical" H 13850 8350 50  0001 C CNN
F 3 "~" H 13850 8350 50  0001 C CNN
	1    13850 8350
	1    0    0    -1  
$EndComp
Wire Wire Line
	15100 3750 15550 3750
Wire Wire Line
	15550 3750 15550 5300
Wire Wire Line
	15550 6550 15350 6550
$Comp
L power:VDD #PWR0123
U 1 1
P 15800 5150
F 0 "#PWR0123" H 15800 5000 50  0001 C CNN
F 1 "VDD" H 15818 5323 50  0000 C CNN
F 2 "" H 15800 5150 50  0001 C CNN
F 3 "" H 15800 5150 50  0001 C CNN
	1    15800 5150
	1    0    0    -1  
$EndComp
Wire Wire Line
	15800 5150 15800 5300
Wire Wire Line
	15800 5300 15550 5300
Connection ~ 15550 5300
Wire Wire Line
	15550 5300 15550 6550
$Comp
L 20f001n:20F001N T1
U 1 1
P 7300 6950
F 0 "T1" H 7300 7972 50  0000 C CNN
F 1 "20F001N" H 7300 7881 50  0000 C CNN
F 2 "20f001ng:20f001ng" H 7300 6950 50  0001 C CNN
F 3 "" H 7300 6950 50  0001 C CNN
	1    7300 6950
	1    0    0    -1  
$EndComp
$Comp
L Device:R R4
U 1 1
P 5150 7450
F 0 "R4" H 5220 7496 50  0000 L CNN
F 1 "50" H 5220 7405 50  0000 L CNN
F 2 "Resistor_SMD:R_0805_2012Metric" V 5080 7450 50  0001 C CNN
F 3 "~" H 5150 7450 50  0001 C CNN
	1    5150 7450
	1    0    0    -1  
$EndComp
Text GLabel 4650 7000 0    50   Input ~ 0
TPIN+
Text GLabel 4650 7600 0    50   Input ~ 0
TPIN-
$Comp
L power:GND #PWR0124
U 1 1
P 9300 8700
F 0 "#PWR0124" H 9300 8450 50  0001 C CNN
F 1 "GND" H 9305 8527 50  0000 C CNN
F 2 "" H 9300 8700 50  0001 C CNN
F 3 "" H 9300 8700 50  0001 C CNN
	1    9300 8700
	1    0    0    -1  
$EndComp
$Comp
L Device:C C5
U 1 1
P 8550 7850
F 0 "C5" H 8435 7804 50  0000 R CNN
F 1 "1n 2KV" H 8435 7895 50  0000 R CNN
F 2 "Capacitor_THT:C_Disc_D9.0mm_W5.0mm_P7.50mm" H 8588 7700 50  0001 C CNN
F 3 "~" H 8550 7850 50  0001 C CNN
	1    8550 7850
	-1   0    0    1   
$EndComp
$Comp
L Device:C C4
U 1 1
P 8150 7850
F 0 "C4" H 8035 7804 50  0000 R CNN
F 1 "1n 2KV" H 8035 7895 50  0000 R CNN
F 2 "Capacitor_THT:C_Disc_D9.0mm_W5.0mm_P7.50mm" H 8188 7700 50  0001 C CNN
F 3 "~" H 8150 7850 50  0001 C CNN
	1    8150 7850
	-1   0    0    1   
$EndComp
Wire Wire Line
	8550 8000 8150 8000
Wire Wire Line
	8050 7350 8150 7350
Wire Wire Line
	8150 7350 8150 7700
Wire Wire Line
	8050 6500 8550 6500
Wire Wire Line
	8550 6500 8550 7700
$Comp
L Device:C C6
U 1 1
P 5000 7300
F 0 "C6" V 4748 7300 50  0000 C CNN
F 1 "10n" V 4839 7300 50  0000 C CNN
F 2 "Capacitor_SMD:C_0805_2012Metric" H 5038 7150 50  0001 C CNN
F 3 "~" H 5000 7300 50  0001 C CNN
	1    5000 7300
	0    1    1    0   
$EndComp
$Comp
L power:GND #PWR0125
U 1 1
P 4850 7300
F 0 "#PWR0125" H 4850 7050 50  0001 C CNN
F 1 "GND" H 4855 7127 50  0000 C CNN
F 2 "" H 4850 7300 50  0001 C CNN
F 3 "" H 4850 7300 50  0001 C CNN
	1    4850 7300
	0    1    1    0   
$EndComp
$Comp
L Device:C C12
U 1 1
P 5600 9800
F 0 "C12" H 5715 9846 50  0000 L CNN
F 1 "0.1" H 5715 9755 50  0000 L CNN
F 2 "Capacitor_SMD:C_0805_2012Metric" H 5638 9650 50  0001 C CNN
F 3 "~" H 5600 9800 50  0001 C CNN
	1    5600 9800
	1    0    0    -1  
$EndComp
$Comp
L Device:C C14
U 1 1
P 5950 9800
F 0 "C14" H 6065 9846 50  0000 L CNN
F 1 "0.1" H 6065 9755 50  0000 L CNN
F 2 "Capacitor_SMD:C_0805_2012Metric" H 5988 9650 50  0001 C CNN
F 3 "~" H 5950 9800 50  0001 C CNN
	1    5950 9800
	1    0    0    -1  
$EndComp
$Comp
L Device:C C17
U 1 1
P 6300 9800
F 0 "C17" H 6415 9846 50  0000 L CNN
F 1 "0.1" H 6415 9755 50  0000 L CNN
F 2 "Capacitor_SMD:C_0805_2012Metric" H 6338 9650 50  0001 C CNN
F 3 "~" H 6300 9800 50  0001 C CNN
	1    6300 9800
	1    0    0    -1  
$EndComp
$Comp
L Device:C C15
U 1 1
P 6650 9800
F 0 "C15" H 6765 9846 50  0000 L CNN
F 1 "0.1" H 6765 9755 50  0000 L CNN
F 2 "Capacitor_SMD:C_0805_2012Metric" H 6688 9650 50  0001 C CNN
F 3 "~" H 6650 9800 50  0001 C CNN
	1    6650 9800
	1    0    0    -1  
$EndComp
$Comp
L Device:C C13
U 1 1
P 7000 9800
F 0 "C13" H 7115 9846 50  0000 L CNN
F 1 "0.1" H 7115 9755 50  0000 L CNN
F 2 "Capacitor_SMD:C_0805_2012Metric" H 7038 9650 50  0001 C CNN
F 3 "~" H 7000 9800 50  0001 C CNN
	1    7000 9800
	1    0    0    -1  
$EndComp
$Comp
L Device:C C19
U 1 1
P 7350 9800
F 0 "C19" H 7465 9846 50  0000 L CNN
F 1 "0.1" H 7465 9755 50  0000 L CNN
F 2 "Capacitor_SMD:C_0805_2012Metric" H 7388 9650 50  0001 C CNN
F 3 "~" H 7350 9800 50  0001 C CNN
	1    7350 9800
	1    0    0    -1  
$EndComp
$Comp
L Device:C C16
U 1 1
P 8050 9800
F 0 "C16" H 8165 9846 50  0000 L CNN
F 1 "0.1" H 8165 9755 50  0000 L CNN
F 2 "Capacitor_SMD:C_0805_2012Metric" H 8088 9650 50  0001 C CNN
F 3 "~" H 8050 9800 50  0001 C CNN
	1    8050 9800
	1    0    0    -1  
$EndComp
Wire Wire Line
	5600 9650 5950 9650
Connection ~ 5950 9650
Wire Wire Line
	5950 9650 6300 9650
Connection ~ 6300 9650
Wire Wire Line
	6300 9650 6650 9650
Connection ~ 6650 9650
Wire Wire Line
	6650 9650 7000 9650
Connection ~ 7000 9650
Wire Wire Line
	7000 9650 7350 9650
Connection ~ 7350 9650
Wire Wire Line
	7350 9650 7700 9650
Connection ~ 7700 9650
Wire Wire Line
	7700 9650 8050 9650
Connection ~ 8050 9650
Wire Wire Line
	8050 9650 8250 9650
Wire Wire Line
	5600 9950 5950 9950
Connection ~ 5950 9950
Wire Wire Line
	5950 9950 6300 9950
Connection ~ 6300 9950
Wire Wire Line
	6300 9950 6650 9950
Connection ~ 6650 9950
Wire Wire Line
	6650 9950 7000 9950
Connection ~ 7000 9950
Wire Wire Line
	7000 9950 7350 9950
Connection ~ 7350 9950
Wire Wire Line
	7350 9950 7700 9950
Connection ~ 7700 9950
Wire Wire Line
	7700 9950 8050 9950
Connection ~ 8050 9950
Wire Wire Line
	8050 9950 8450 9950
$Comp
L power:GND #PWR0126
U 1 1
P 8450 9950
F 0 "#PWR0126" H 8450 9700 50  0001 C CNN
F 1 "GND" H 8455 9777 50  0000 C CNN
F 2 "" H 8450 9950 50  0001 C CNN
F 3 "" H 8450 9950 50  0001 C CNN
	1    8450 9950
	1    0    0    -1  
$EndComp
$Comp
L power:VDD #PWR0127
U 1 1
P 8450 9650
F 0 "#PWR0127" H 8450 9500 50  0001 C CNN
F 1 "VDD" H 8468 9823 50  0000 C CNN
F 2 "" H 8450 9650 50  0001 C CNN
F 3 "" H 8450 9650 50  0001 C CNN
	1    8450 9650
	1    0    0    -1  
$EndComp
$Comp
L power:PWR_FLAG #FLG0101
U 1 1
P 8250 9650
F 0 "#FLG0101" H 8250 9725 50  0001 C CNN
F 1 "PWR_FLAG" H 8250 9823 50  0000 C CNN
F 2 "" H 8250 9650 50  0001 C CNN
F 3 "~" H 8250 9650 50  0001 C CNN
	1    8250 9650
	1    0    0    -1  
$EndComp
Connection ~ 8250 9650
Wire Wire Line
	8250 9650 8450 9650
Text GLabel 5200 6200 0    50   Input ~ 0
TPOUT+
Text GLabel 5200 6800 0    50   Input ~ 0
TPOUT-
$Comp
L Device:C C8
U 1 1
P 6400 6500
F 0 "C8" V 6148 6500 50  0000 C CNN
F 1 "10n" V 6239 6500 50  0000 C CNN
F 2 "Capacitor_SMD:C_0805_2012Metric" H 6438 6350 50  0001 C CNN
F 3 "~" H 6400 6500 50  0001 C CNN
	1    6400 6500
	0    1    1    0   
$EndComp
$Comp
L power:GND #PWR0128
U 1 1
P 6250 6500
F 0 "#PWR0128" H 6250 6250 50  0001 C CNN
F 1 "GND" H 6255 6327 50  0000 C CNN
F 2 "" H 6250 6500 50  0001 C CNN
F 3 "" H 6250 6500 50  0001 C CNN
	1    6250 6500
	0    1    1    0   
$EndComp
$Comp
L Device:C C3
U 1 1
P 9300 8350
F 0 "C3" H 9185 8304 50  0000 R CNN
F 1 "10n" H 9185 8395 50  0000 R CNN
F 2 "Capacitor_SMD:C_1206_3216Metric_Pad1.42x1.75mm_HandSolder" H 9338 8200 50  0001 C CNN
F 3 "~" H 9300 8350 50  0001 C CNN
	1    9300 8350
	-1   0    0    1   
$EndComp
Wire Wire Line
	8550 8000 9300 8000
Wire Wire Line
	9300 8000 9300 8200
Connection ~ 8550 8000
Connection ~ 9300 8000
Text GLabel 7300 1700 1    50   Input ~ 0
LED_LINK
Text GLabel 7200 1700 1    50   Input ~ 0
LED_ACT
Wire Wire Line
	7200 1850 7200 1700
Wire Wire Line
	7300 1850 7300 1700
NoConn ~ 7400 1850
NoConn ~ 7100 1850
$Comp
L Device:R R2
U 1 1
P 10550 7500
F 0 "R2" H 10620 7546 50  0000 L CNN
F 1 "220" H 10620 7455 50  0000 L CNN
F 2 "Resistor_SMD:R_0805_2012Metric" V 10480 7500 50  0001 C CNN
F 3 "~" H 10550 7500 50  0001 C CNN
	1    10550 7500
	1    0    0    -1  
$EndComp
$Comp
L Device:R R3
U 1 1
P 10850 7500
F 0 "R3" H 10920 7546 50  0000 L CNN
F 1 "220" H 10920 7455 50  0000 L CNN
F 2 "Resistor_SMD:R_0805_2012Metric" V 10780 7500 50  0001 C CNN
F 3 "~" H 10850 7500 50  0001 C CNN
	1    10850 7500
	1    0    0    -1  
$EndComp
$Comp
L Device:R R5
U 1 1
P 5150 7150
F 0 "R5" H 5220 7196 50  0000 L CNN
F 1 "50" H 5220 7105 50  0000 L CNN
F 2 "Resistor_SMD:R_0805_2012Metric" V 5080 7150 50  0001 C CNN
F 3 "~" H 5150 7150 50  0001 C CNN
	1    5150 7150
	1    0    0    -1  
$EndComp
Connection ~ 5150 7300
Wire Wire Line
	5150 7600 6550 7600
Wire Wire Line
	6550 7600 6550 7550
Wire Wire Line
	5150 7000 6550 7000
Wire Wire Line
	6550 7000 6550 7150
Wire Wire Line
	5150 7600 4650 7600
Connection ~ 5150 7600
Wire Wire Line
	5150 7000 4650 7000
Connection ~ 5150 7000
$Comp
L Device:R R7
U 1 1
P 6000 6200
F 0 "R7" H 6070 6246 50  0000 L CNN
F 1 "10" H 6070 6155 50  0000 L CNN
F 2 "Resistor_SMD:R_0805_2012Metric" V 5930 6200 50  0001 C CNN
F 3 "~" H 6000 6200 50  0001 C CNN
	1    6000 6200
	0    1    1    0   
$EndComp
$Comp
L Device:R R6
U 1 1
P 6000 6800
F 0 "R6" H 6070 6846 50  0000 L CNN
F 1 "10" H 6070 6755 50  0000 L CNN
F 2 "Resistor_SMD:R_0805_2012Metric" V 5930 6800 50  0001 C CNN
F 3 "~" H 6000 6800 50  0001 C CNN
	1    6000 6800
	0    1    1    0   
$EndComp
$Comp
L Device:C C9
U 1 1
P 5700 6350
F 0 "C9" V 5448 6350 50  0000 C CNN
F 1 "180" V 5539 6350 50  0000 C CNN
F 2 "Capacitor_SMD:C_0805_2012Metric" H 5738 6200 50  0001 C CNN
F 3 "~" H 5700 6350 50  0001 C CNN
	1    5700 6350
	1    0    0    -1  
$EndComp
$Comp
L Device:C C7
U 1 1
P 5700 6650
F 0 "C7" V 5448 6650 50  0000 C CNN
F 1 "180" V 5539 6650 50  0000 C CNN
F 2 "Capacitor_SMD:C_0805_2012Metric" H 5738 6500 50  0001 C CNN
F 3 "~" H 5700 6650 50  0001 C CNN
	1    5700 6650
	1    0    0    -1  
$EndComp
$Comp
L power:GND #PWR0129
U 1 1
P 5700 6500
F 0 "#PWR0129" H 5700 6250 50  0001 C CNN
F 1 "GND" H 5705 6327 50  0000 C CNN
F 2 "" H 5700 6500 50  0001 C CNN
F 3 "" H 5700 6500 50  0001 C CNN
	1    5700 6500
	0    1    1    0   
$EndComp
Connection ~ 5700 6500
Wire Wire Line
	6550 6300 6150 6300
Wire Wire Line
	6150 6300 6150 6200
Wire Wire Line
	6550 6700 6150 6700
Wire Wire Line
	6150 6700 6150 6800
Wire Wire Line
	5850 6200 5700 6200
Wire Wire Line
	5850 6800 5700 6800
Wire Wire Line
	5200 6200 5700 6200
Connection ~ 5700 6200
Wire Wire Line
	5200 6800 5700 6800
Connection ~ 5700 6800
Connection ~ 5600 9650
Connection ~ 5600 9950
NoConn ~ 3200 1400
Wire Wire Line
	4300 4250 4300 4300
Wire Wire Line
	1700 2300 1700 4400
Wire Wire Line
	1800 4400 1700 4400
NoConn ~ 6550 7350
Wire Wire Line
	11100 3500 11150 3500
Wire Wire Line
	11150 3500 11150 3300
Wire Wire Line
	11150 3300 11800 3300
Wire Wire Line
	1700 1400 1600 1400
Wire Wire Line
	1600 1400 1600 1450
Connection ~ 1700 1400
Wire Wire Line
	12400 4200 12400 4300
Wire Wire Line
	4800 2950 4750 2950
Wire Wire Line
	4800 2650 4750 2650
Text GLabel 10450 6450 1    50   Input ~ 0
LED_ACT
Text GLabel 10750 6450 1    50   Input ~ 0
LED_LINK
Wire Wire Line
	9300 8500 9300 8700
$Comp
L power:VDD #PWR0130
U 1 1
P 10650 8000
F 0 "#PWR0130" H 10650 7850 50  0001 C CNN
F 1 "VDD" H 10668 8173 50  0000 C CNN
F 2 "" H 10650 8000 50  0001 C CNN
F 3 "" H 10650 8000 50  0001 C CNN
	1    10650 8000
	-1   0    0    1   
$EndComp
Wire Wire Line
	10550 7650 10550 8000
Wire Wire Line
	10550 8000 10650 8000
Wire Wire Line
	10850 7650 10850 8000
Connection ~ 10650 8000
Wire Wire Line
	10100 2100 10100 2150
Wire Wire Line
	10650 8000 10850 8000
Wire Wire Line
	10950 4200 10950 4250
Wire Wire Line
	10950 3200 10950 3250
Wire Wire Line
	10950 2250 10950 2200
Wire Wire Line
	11100 2500 11400 2500
Wire Wire Line
	11400 3200 11400 2500
Wire Wire Line
	11800 3200 11400 3200
Wire Wire Line
	14300 5000 14100 5000
$Comp
L Connector:RJ45_LED_Shielded X1
U 1 1
P 9800 6900
F 0 "X1" H 9800 7475 50  0000 C CNN
F 1 "RJ45_LED_Shielded" H 9800 7566 50  0000 C CNN
F 2 "Connector_RJ:RJ45_Amphenol_RJHSE538X" V 9800 6925 50  0001 C CNN
F 3 "~" V 9800 6925 50  0001 C CNN
	1    9800 6900
	-1   0    0    1   
$EndComp
Wire Wire Line
	8050 6300 9250 6300
Wire Wire Line
	9250 6300 9250 6600
Wire Wire Line
	9250 6600 9400 6600
Wire Wire Line
	8050 6700 9400 6700
Wire Wire Line
	8050 7150 8950 7150
Wire Wire Line
	8950 7150 8950 6800
Wire Wire Line
	8950 6800 9400 6800
Wire Wire Line
	8050 7550 9150 7550
Wire Wire Line
	9150 7550 9150 7100
Wire Wire Line
	9150 7100 9400 7100
NoConn ~ 9400 6900
NoConn ~ 9400 7000
NoConn ~ 9400 7200
NoConn ~ 9400 7300
Wire Wire Line
	9800 6400 9800 6350
Wire Wire Line
	9800 6350 9300 6350
Wire Wire Line
	9300 6350 9300 8000
Wire Wire Line
	10450 6450 10450 6700
Wire Wire Line
	10450 6700 10200 6700
Wire Wire Line
	10200 6600 10550 6600
Wire Wire Line
	10550 6600 10550 7350
Wire Wire Line
	10750 6450 10750 7300
Wire Wire Line
	10750 7300 10200 7300
Wire Wire Line
	10200 7200 10850 7200
Wire Wire Line
	10850 7200 10850 7350
$Comp
L Mechanical:MountingHole_Pad H1
U 1 1
P 9650 7850
F 0 "H1" H 9750 7899 50  0000 L CNN
F 1 "MountingHole_Pad" H 9750 7808 50  0000 L CNN
F 2 "MountingHole:MountingHole_3.2mm_M3_DIN965_Pad" H 9650 7850 50  0001 C CNN
F 3 "~" H 9650 7850 50  0001 C CNN
	1    9650 7850
	1    0    0    -1  
$EndComp
$Comp
L Mechanical:MountingHole_Pad H2
U 1 1
P 9950 7850
F 0 "H2" H 10050 7899 50  0000 L CNN
F 1 "MountingHole_Pad" H 10050 7808 50  0000 L CNN
F 2 "MountingHole:MountingHole_3.2mm_M3_DIN965_Pad" H 9950 7850 50  0001 C CNN
F 3 "~" H 9950 7850 50  0001 C CNN
	1    9950 7850
	1    0    0    -1  
$EndComp
Wire Wire Line
	4850 9650 5250 9650
Wire Wire Line
	4850 9950 5250 9950
$Comp
L Device:CP C1
U 1 1
P 4850 9800
F 0 "C1" H 4968 9846 50  0000 L CNN
F 1 "CP" H 4968 9755 50  0000 L CNN
F 2 "Capacitor_THT:CP_Radial_D5.0mm_P2.00mm" H 4888 9650 50  0001 C CNN
F 3 "~" H 4850 9800 50  0001 C CNN
	1    4850 9800
	1    0    0    -1  
$EndComp
$Comp
L Device:CP C2
U 1 1
P 5250 9800
F 0 "C2" H 5368 9846 50  0000 L CNN
F 1 "CP" H 5368 9755 50  0000 L CNN
F 2 "Capacitor_THT:CP_Radial_D5.0mm_P2.00mm" H 5288 9650 50  0001 C CNN
F 3 "~" H 5250 9800 50  0001 C CNN
	1    5250 9800
	1    0    0    -1  
$EndComp
Connection ~ 5250 9650
Wire Wire Line
	5250 9650 5600 9650
Connection ~ 5250 9950
Wire Wire Line
	5250 9950 5600 9950
$Comp
L Connector:Bus_ISA_8bit X0
U 1 1
P 2500 2900
F 0 "X0" H 2500 4667 50  0000 C CNN
F 1 "Bus_ISA_8bit" H 2500 4576 50  0000 C CNN
F 2 "20f001ng:Conn_Edge_PCB_ISA8" H 2500 2900 50  0001 C CNN
F 3 "https://en.wikipedia.org/wiki/Industry_Standard_Architecture" H 2500 2900 50  0001 C CNN
	1    2500 2900
	1    0    0    -1  
$EndComp
NoConn ~ 4800 3050
NoConn ~ 4800 3150
NoConn ~ 4800 3350
NoConn ~ 4800 3450
NoConn ~ 4800 3550
NoConn ~ 4800 3650
NoConn ~ 4800 3750
NoConn ~ 4800 3850
NoConn ~ 4800 4050
NoConn ~ 4800 4150
Text GLabel 1550 3500 0    50   Input ~ 0
IRQ6
Wire Wire Line
	1550 3500 1800 3500
Wire Wire Line
	1550 3400 1800 3400
Text GLabel 1550 3400 0    50   Input ~ 0
IRQ7
Text GLabel 4700 4350 0    50   Input ~ 0
IRQ6
Text GLabel 4700 4250 0    50   Input ~ 0
IRQ7
Wire Wire Line
	4700 4250 4800 4250
Wire Wire Line
	4700 4350 4800 4350
NoConn ~ 7000 1850
NoConn ~ 7800 1850
NoConn ~ 7900 1850
NoConn ~ 8000 1850
NoConn ~ 8100 1850
Wire Wire Line
	8200 1750 8200 1850
Wire Wire Line
	14150 8850 14650 8850
Wire Wire Line
	14100 9300 14750 9300
Wire Wire Line
	14200 6600 14150 6600
Wire Wire Line
	14150 8350 14450 8350
Wire Wire Line
	14150 7900 14400 7900
Wire Wire Line
	14200 6600 14200 6950
Text GLabel 13550 6600 0    50   Input ~ 0
BD6
Wire Wire Line
	14700 3750 14300 3750
Wire Wire Line
	14300 3750 14300 5000
Wire Wire Line
	14100 3100 14600 3100
Wire Wire Line
	14600 3100 14600 4150
Wire Wire Line
	14600 4150 14700 4150
Wire Wire Line
	14350 3550 14350 4050
Wire Wire Line
	14350 4050 14700 4050
Wire Wire Line
	14100 3550 14350 3550
Wire Wire Line
	14100 4000 14700 4000
Wire Wire Line
	14700 4000 14700 3950
Wire Wire Line
	14700 3850 14200 3850
Wire Wire Line
	14200 3850 14200 4450
Wire Wire Line
	14200 4450 14100 4450
Wire Wire Line
	14150 7500 14350 7500
Wire Wire Line
	14100 5450 14900 5450
Wire Wire Line
	14100 5850 14850 5850
Wire Wire Line
	14200 6950 14950 6950
Wire Wire Line
	14650 8850 14650 7350
Wire Wire Line
	14650 7350 14950 7350
Wire Wire Line
	14450 8350 14450 6550
Wire Wire Line
	14450 6550 14950 6550
Wire Wire Line
	14750 9300 14750 7250
Wire Wire Line
	14750 7250 14950 7250
Wire Wire Line
	14400 6650 14400 7900
Wire Wire Line
	14400 6650 14950 6650
Wire Wire Line
	14350 6750 14350 7500
Wire Wire Line
	14350 6750 14950 6750
Wire Wire Line
	14900 5450 14900 7150
Wire Wire Line
	14900 7150 14950 7150
Wire Wire Line
	14150 7050 14650 7050
Wire Wire Line
	14650 7050 14650 6850
Wire Wire Line
	14850 7050 14950 7050
Wire Wire Line
	14850 5850 14850 6850
Wire Wire Line
	14850 6850 14850 7050
Wire Wire Line
	14650 6850 14950 6850
Wire Wire Line
	8300 1850 8500 1850
Connection ~ 8500 1850
Wire Wire Line
	8500 1850 8550 1850
Wire Wire Line
	8850 1850 9150 1850
Connection ~ 9150 1850
$Comp
L Device:C C18
U 1 1
P 7700 9800
F 0 "C18" H 7815 9846 50  0000 L CNN
F 1 "0.1" H 7815 9755 50  0000 L CNN
F 2 "Capacitor_SMD:C_0805_2012Metric" H 7738 9650 50  0001 C CNN
F 3 "~" H 7700 9800 50  0001 C CNN
	1    7700 9800
	1    0    0    -1  
$EndComp
Wire Wire Line
	9950 8000 9950 7950
Wire Wire Line
	9650 8000 9950 8000
Wire Wire Line
	9650 8000 9650 7950
Connection ~ 9650 8000
Wire Wire Line
	9300 8000 9650 8000
Text Label 8200 6300 0    50   ~ 0
TX+
Text Label 8200 6700 0    50   ~ 0
TX-
Text Label 8250 7150 0    50   ~ 0
RX+
Text Label 8250 7550 0    50   ~ 0
RX-
Text Label 6200 6300 0    50   ~ 0
TPR+
Text Label 6200 6700 0    50   ~ 0
TPR-
$EndSCHEMATC
